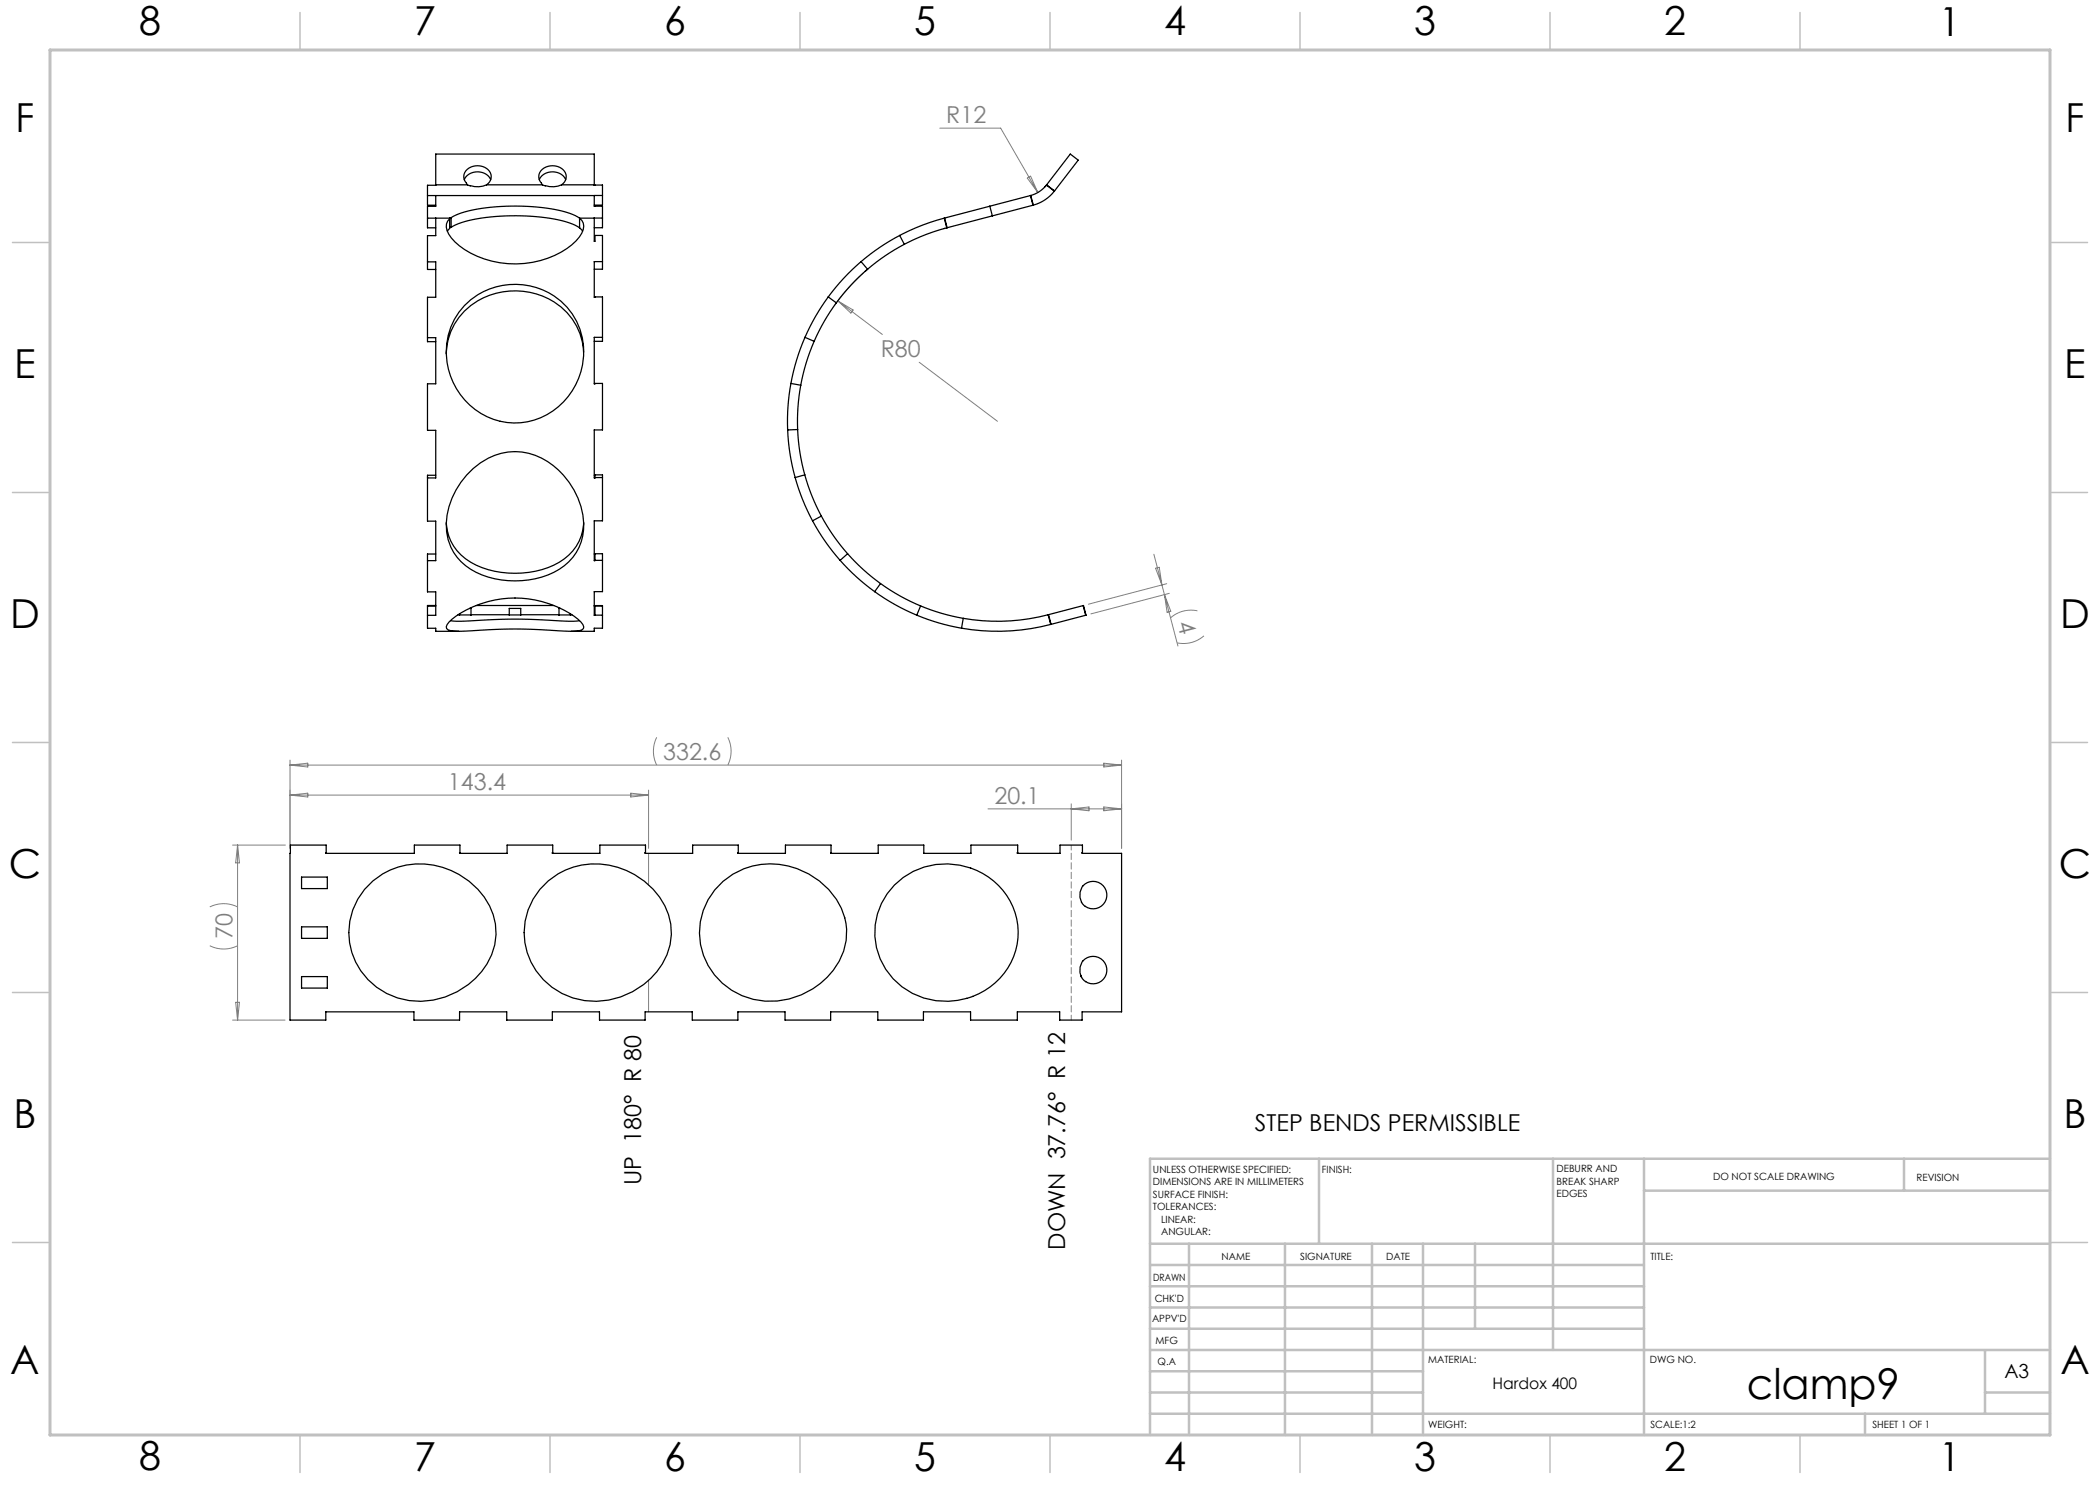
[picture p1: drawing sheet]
<svg xmlns="http://www.w3.org/2000/svg" width="420mm" height="297mm" viewBox="0 0 420 297" stroke-linecap="round" stroke-linejoin="round" font-family="sans-serif">
<g fill="none" stroke="#808080" stroke-width=".2">
<path d="M188 25.6h12.1l7.5 12.9M205.5 35.6l.6-.4 1.5 3.3zM172.8 54.5a40 40 0 0 0-5.8 6.5M167.6 60.2l8.9 6.7M167.6 60.2l3 1.8-.4 .6zM183.8 72.5l15.7 11.8M230.8 110.8l4.8 18.4M231.1 113.6l.7-.1 .6 3.5zM232.9 118.9l1.3 3.4-.8 .2zM233.3 116.7l-15.6 4.1M233.9 118.7l-15.7 4.1M239.5 122.2a6.2 6.2 0 0 0-5.4 1.4"/>
<path d="M240.8 127.2a6.2 6.2 0 0 1-5.4 1.4M58 152v17.7M58 153h166.3M58 153l3.6-.4v.8zM58 159l3.6-.4v.8zM58 159h71.7M126.2 158.6l3.5 .4-3.5 .4zM129.7 158v11.7M131.3 147.5a6.2 6.2 0 0 0 0 5.5M145.6 147.5a6.2 6.2 0 0 1 0 5.5M220.8 152.6l3.5 .4-3.5 .4zM224.3 152v17.7"/>
<path d="M46.5 169h10.6M47.5 169v35M47.5 169l.4 3.6h-.8zM129.7 170.7v6.2M197.6 161.8h26.7M214.2 160.8v7.2M214.2 161.8l3.6-.4v.8zM220.8 161.4l3.5 .4-3.5 .4zM42 189.1a6.2 6.2 0 0 0 5.5 0M42 181.4a6.2 6.2 0 0 1 5.5 0M129.7 196.1v6.3M46.5 204h10.5"/>
<path d="M47.1 200.5h.8l-.4 3.5z"/>
</g>
<path d="M214.2 169v35" fill="none" stroke="#808080" stroke-width=".2" stroke-dasharray="1.3 .6" stroke-dashoffset=".3"/>
<path d="M410 231.8v55.2h-187.2" fill="none" stroke="#c0c0c0" stroke-width=".2"/>
<g fill="none" stroke="#c0c0c0" stroke-width=".5">
<path d="M263.8 231.8v17M310.6 231.8v38.2M328.8 231.8v55.2M328.8 238.1h81.2M380.8 231.8v6.3M410 231.8h-180v55.2M230 248.8h180M230 257.3h98.8M230 253h98.8M237.8 248.8v38.2M257 248.8v38.2M274.4 248.8v38.2"/>
<path d="M284.6 248.8v38.2M295 248.8v17M230 265.8h98.8M230 261.5h98.8M230 278.5h54.6M230 274.3h54.6M230 270h180M397 278.5h13M397 270v12.8M230 282.8h180M373 282.8v4.2"/>
</g>
<g fill="none" stroke="#c0c0c0" stroke-width=".3">
<path d="M60 2.5v7.5M110 2.5v7.5M160 2.5v7.5M210 2.5v7.5M260 2.5v7.5M310 2.5v7.5M360 2.5v7.5M2.5 48.5h7.5M410 48.5h7.5M2.5 98.5h7.5M410 98.5h7.5M2.5 148.5h7.5"/>
<path d="M410 148.5h7.5M2.5 198.5h7.5M410 198.5h7.5M2.5 248.5h7.5M410 248.5h7.5M60 287v7.5M110 287v7.5M160 287v7.5M210 287v7.5M260 287v7.5M310 287v7.5M360 287v7.5"/>
</g>
<path d="M10 10h400v277h-400z" fill="none" stroke="#c0c0c0" stroke-width=".6"/>
<g fill="none" stroke="#000" stroke-width=".25">
<path d="M85.5 39.1v1.9h1.6M87.1 37l-1.6 .1v2M87.1 39.1v2.2h-1.6v4.3h1.6M87.1 37v-6.2h31.7v6.2M87.1 37h6.4M92.9 35.9a3 3 0 0 1 5.2 0M93.5 37a5.6 5.6 0 0 0 3.8 0M93.5 37a2.1 2.1 0 0 1-.7-2.3 2.1 2.1 0 0 1 1.8-1.4 2.59 2.59 0 0 1 3.6 2.4 2.11 2.11 0 0 1-.9 1.3M97.3 37h11.2M107.9 35.9a3 3 0 0 1 5.2 0M108.5 37a5.6 5.6 0 0 0 3.8 0M108.5 37a2.1 2.1 0 0 1-.7-2.3 2.1 2.1 0 0 1 1.8-1.4 2.59 2.59 0 0 1 3.6 2.4 2.12 2.12 0 0 1-.9 1.3"/>
<path d="M112.3 37h6.5M118.8 37h1.7v2.1M118.8 39.1h.1M118.8 39.1v2.2l1.7-.1v4.3h-1.7M120.5 39.1v1.9h-1.7M120.5 39.1h-35M206.1 39.1l-17.3 4.5M206.1 39.1l.5 1.9M206.1 39.1h.1M206.1 39.1l.6 1.9M209.2 37.1l-.2 .2M209.3 37a6 6 0 0 1-3.2 2.1"/>
<path d="M209.3 37l1.6 1.2M209.3 37h.1M209.3 37l4.8-6.2 1.5 1.2-4.7 6.2M210.9 38.2a8 8 0 0 1-4.2 2.8M210.9 38.2h.1M85.5 52.4h1.6v7h-1.6v8.1M85.5 43.6h4.4M85.5 52.4v1.5h1.6M87.1 43.6v3.5h-1.6v5.3M89.9 43.6v.2M89.9 43.8v1.9l-.4 .5M89.9 43.6h.1"/>
<path d="M90.2 43.5l-.3 .1M90.2 45.5l-.3 .1M90.2 43.5a24.5 24.5 0 0 1 10.9-2.2 34 34 0 0 1 14 1.8l.8 .5M90.2 45.5a24.5 24.5 0 0 1 10.9-2.3 34 34 0 0 1 14 1.9l.8 .5M90.2 43.5v2M115.9 43.6a2.14 2.14 0 0 1 .5 3 13.5 13.5 0 0 1-8.3 5.5 18.5 18.5 0 0 1-17.1-3.7 4.5 4.5 0 0 1-1.7-3.6l.6-1M115.9 45.6l.6 .6M115.9 43.6h2.9M115.9 43.6v2M118.8 43.6v4.7h.2v-1.2h1.5v5.2M119 41.2v.1M120.5 52.3h-1.7v7.1h1.7v8.1"/>
<path d="M120.5 52.3v1.5h-1.7M120.5 43.6h-1.7M165.7 59.4a42 42 0 0 0-4.7 8.1M165.7 59.4l1.6 1.2M172.2 52.3a42 42 0 0 0-6.5 7.1M172.2 52.3l1.3 1.5M173.5 53.8a40 40 0 0 0-6.2 6.8M173.5 53.8l-.5 .5M179.9 47.1a42 42 0 0 0-7.7 5.2M179.9 47.1l1 1.8M180.9 48.9a40 40 0 0 0-7.4 4.9M188.8 43.6l-4.2 1.4-4.7 2.1"/>
<path d="M188.8 43.6l.6 2M188.9 45.7h.1M188.9 43.6l.5 1.9M189.4 45.6l-4.1 1.3-4.4 2M198 41.2l.5 2M206.6 41l-17.2 4.6M206.7 41h-.1M85.5 67.5h1.6v9.3h-1.6v9.3h1.6v9.5h-1.6M85.5 67.5v.8h1.6M92.9 61.1a14 14 0 0 1 23.1 4.8 14.1 14.1 0 0 1-14.6 18.6 14.1 14.1 0 0 1-8.5-23.4zM116.7 70.4a13.2 13.2 0 0 0-13.4-12.2 13.2 13.2 0 0 0-14 12.6M120.5 67.5h-1.7v9.3l1.7-.1v9.3h-1.7v9.6l.2-.1"/>
<path d="M120.5 67.5v.8h-1.7M158.2 76.7a42 42 0 0 0-.7 9.3M158.2 76.7l1.9 .3M160.1 77a40 40 0 0 0-.6 8.9M161 67.5a42 42 0 0 0-2.8 9.2M161 67.5l1.8 .8M162.8 68.3a40 40 0 0 0-2.7 8.7M167.3 60.6a40 40 0 0 0-4.5 7.7M85.5 95.6v8.6h1.6v7.9h-1.6M87.1 95h-1.6v.6M93.3 95a12.2 12.2 0 0 1 15-3.4 15.8 15.8 0 0 1 8.4 14.4 10.4 10.4 0 0 1-7.1 9 17.9 17.9 0 0 1-16.5-1.9 10.5 10.5 0 0 1-3.3-11.8 16.5 16.5 0 0 1 3.5-6.3zM118.8 95h.2"/>
<path d="M119 95.5h1.5M119 95.5v-.5h1.5v.5M120.5 95.5v8.7h-1.7v7.9h.2M157.5 86a42 42 0 0 0 1.5 9.5M159 95.5a42 42 0 0 0 3.5 8.7M159.5 85.9a40 40 0 0 0 1.5 9.1M159.5 85.9l-2 .1M161 95a40 40 0 0 0 3.3 8.2M161 95l-2 .5M85.5 112.1v6.3h1.6v4.7h-1.6M87.1 110.8h-1.6v1.3M89.3 104.5a9.8 9.8 0 0 0 7.1 9 19.1 19.1 0 0 0 15.5-1.1 9.4 9.4 0 0 0 4.8-7.9"/>
<path d="M118.8 110.8h.2M119 112.1h1.5M119 112.1v-1.4h1.5v1.4M120.5 112.1v6.2h-1.7v4.8l1.7-.1M162.5 104.2a42 42 0 0 0 5.5 7.9M164.3 103.2a40 40 0 0 0 5.2 7.5M164.3 103.2l-1.8 1M168 112.1a42 42 0 0 0 6.9 6.2M169.5 110.7a40 40 0 0 0 6.6 6M169.5 110.7l-1.5 1.4M174.9 118.3a42 42 0 0 0 8.5 4.7M176.1 116.7a40 40 0 0 0 8 4.5"/>
<path d="M176.1 116.7l-1.2 1.6M85.5 123.1v2.6h1.6v.6h4.6M85.5 121.2h1.6M87.1 121.1h-1.6v2M89.8 124.4a20.5 20.5 0 0 1 26.4 0l.5 1a.84 .84 0 0 1-.9 .7 54.5 54.5 0 0 1-8.7-.2l-4.1-.1-5.4 .2a45.1 45.1 0 0 1-7.4 .1l-.9-.4v-.3zM90.1 124.1a53.2 53.2 0 0 0 8.8-.2l5.5-.1 5.2 .2a29.2 29.2 0 0 0 6.3 .1M91.6 123h.3M91.9 123h2.3M91.9 122.8v.2M93.9 121.7h.3v1.3M94.2 123h7.6M95.3 121.1h15.4"/>
<path d="M101.8 123h2.3M101.8 123v-1.3h2.3v1.3M104.1 123h7.7M111.8 123h2.3M112.1 121.7h-.3v1.3M114.1 123h.3M114.1 122.8v.2M118.8 121.1h1.7v1.9M119 123.1h.1M119 121.2v1.8M120.5 123v2.6h-1.7v.7h-4.5M120.5 121.2h-1.7"/>
<path d="M183.4 123a42 42 0 0 0 8.9 2.6M184.1 121.2a40 40 0 0 0 8.5 2.5M184.1 121.2l-.7 1.8M192.6 123.7l-.3 1.9M209.6 123a40 40 0 0 1-17 .7M209.6 123l7.1-1.9 .5 1.9-7.1 1.9M209.6 123l.5 1.9M209.7 122.9l.5 2M210.1 124.9a42 42 0 0 1-17.8 .7M216.6 121.1l.5 2M58.1 169h7.1v1.7h17.7v-1.7h9.1l-.1 1.7h9.5v-1.7h9.1v1.7h9.5v-1.7h9.1l-.1 1.7h9.5v-1.7h9.2l-.1 1.7h9.5v-1.7h9.1l-.1 1.7h9.5v-1.7h9.2v1.7h9.4v-1.7h9.3v1.7h8.5v-1.7h4.5l-.1 1.7h7.9v31.7h-7.9v1.6h-4.5v-1.6h-8.4v1.6h-9.4v-1.6h-9.4v1.6h-9.1v-1.6h-9.5v1.6h-9.1v-1.6h-9.4v1.6h-9.1v-1.6h-9.5v1.6h-9.1v-1.6h-9.4v1.6h-9.2v-1.6h-9.4v1.6h-9.1v-1.6h-17.6v1.6h-7.2zM60.3 175.4h5.2v2.3h-5.2z"/>
<path d="M74.6 176.2a15.4 15.4 0 0 1 24 6.7 12.7 12.7 0 0 1-4.9 14 14.9 14.9 0 0 1-21.6-2.7 13.4 13.4 0 0 1 2.5-18zM109.7 176.2a15.4 15.4 0 0 1 24 6.7 12.7 12.7 0 0 1-5 14 14.9 14.9 0 0 1-21.5-2.7 13.4 13.4 0 0 1 2.5-18zM144.6 176.3a15.4 15.4 0 0 1 24.4 7.3 12.6 12.6 0 0 1-4.9 13.1 14.9 14.9 0 0 1-22.5-3.6 13.5 13.5 0 0 1 3-16.8zM60.3 185.4h5.2v2.3h-5.2zM60.3 195.3h5.2v2.3h-5.2zM193.4 199.7h.1M194.5 199.3l-1.1 .4M194.5 199.3a13.5 13.5 0 0 0 9.1-13 13.5 13.5 0 0 0-9.5-12.7 14.1 14.1 0 0 0-18.8 15.9 14.3 14.3 0 0 0 18.1 10.2M194.5 199.3h.1M216.2 195.2a2.74 2.74 0 0 1 2.1-3.8 2.74 2.74 0 0 1 3.1 3 2.74 2.74 0 0 1-3.8 2.2l-.8-.6-.5-.6M216.2 195.2h.1M216.2 195.2l.1 .2"/>
<path d="M216.3 180.4h.1M216.3 195.4h.1"/>
<circle cx="218.7" cy="179" r="2.74"/>
</g>
<text font-size="8.5" x="349.3" y="279.7">clamp9</text>
<g font-size="8">
<text x="27.8" y="7">8</text>
<text x="82.8" y="7.1">7</text>
<text x="132.8" y="7.1">6</text>
<text x="182.8" y="7.1">5</text>
<text x="232.8" y="7.1">4</text>
<text x="282.8" y="7.1">3</text>
<text x="332.8" y="7.1">2</text>
<text x="387.8" y="7.1">1</text>
<text x="3.1" y="26.3">F</text>
<text x="413.1" y="26.3">F</text>
<text x="2.9" y="75.6">E</text>
<text x="412.9" y="75.6">E</text>
<text x="2" y="125.6">D</text>
<text x="412" y="125.6">D</text>
<text x="1.8" y="175.6">C</text>
<text x="411.8" y="175.6">C</text>
<text x="2.7" y="225.6">B</text>
<text x="412.7" y="225.6">B</text>
<text x="2.1" y="274.9">A</text>
<text x="412.1" y="274.8">A</text>
<text x="27.8" y="294">8</text>
<text x="82.8" y="294.1">7</text>
<text x="132.8" y="294.1">6</text>
<text x="182.8" y="294.1">5</text>
<text x="232.8" y="294.1">4</text>
<text x="282.8" y="294.1">3</text>
<text x="332.8" y="294.1">2</text>
<text x="387.8" y="294.1">1</text>
</g>
<g font-size="4.7" fill="#808080">
<text x="189.2" y="24.6">R12</text>
<text x="176.2" y="71.4">R80</text>
<text x="235.4" y="124.6" transform="rotate(75 235.4 124.6)">4</text>
<text x="132.6" y="152">332.6</text>
<text x="89.6" y="158">143.4</text>
<text x="198.9" y="160.8">20.1</text>
<text x="46.5" y="187.9" transform="rotate(-90 46.5 187.9)">70</text>
</g>
<g font-size="4.7">
<text x="251" y="226.2">STEP BENDS PERMISSIBLE</text>
<text x="128.3" y="237" transform="rotate(-90 128.3 237)">UP 180° R 80</text>
<text x="213" y="249.9" transform="rotate(-90 213 249.9)">DOWN 37.76° R 12</text>
</g>
<text font-size="3.9" x="400.9" y="275.5">A3</text>
<text font-size="3.2" x="298.5" y="277.9">Hardox 400</text>
<g font-size="2">
<text x="230.6" y="234.6">UNLESS OTHERWISE SPECIFIED:</text>
<text x="230.6" y="237.1">DIMENSIONS ARE IN MILLIMETERS</text>
<text x="230.6" y="239.6">SURFACE FINISH:</text>
<text x="264.4" y="234.6">FINISH:</text>
<text x="311.3" y="234.5">DEBURR AND</text>
<text x="311.3" y="237">BREAK SHARP</text>
<text x="311.3" y="239.5">EDGES</text>
<text x="342.6" y="236">DO NOT SCALE DRAWING</text>
<text x="383.3" y="236.2">REVISION</text>
<text x="230.6" y="242.1">TOLERANCES:</text>
<text x="232.2" y="244.6">LINEAR:</text>
<text x="232.2" y="247.1">ANGULAR:</text>
<text x="244.3" y="252">NAME</text>
<text x="260" y="251.9">SIGNATURE</text>
<text x="277.2" y="251.9">DATE</text>
<text x="330.1" y="251.9">TITLE:</text>
<text x="230.6" y="256.1">DRAWN</text>
<text x="230.9" y="260.3">CHK'D</text>
<text x="230.4" y="264.4">APPV'D</text>
<text x="231.1" y="268.8">MFG</text>
<text x="231.5" y="273">Q.A</text>
<text x="285.6" y="272.5">MATERIAL:</text>
<text x="330" y="272.5">DWG NO.</text>
<text x="285.6" y="285.5">WEIGHT:</text>
<text x="330.1" y="285.6">SCALE:1:2</text>
<text x="374.5" y="285.6">SHEET 1 OF 1</text>
</g>
</svg>
